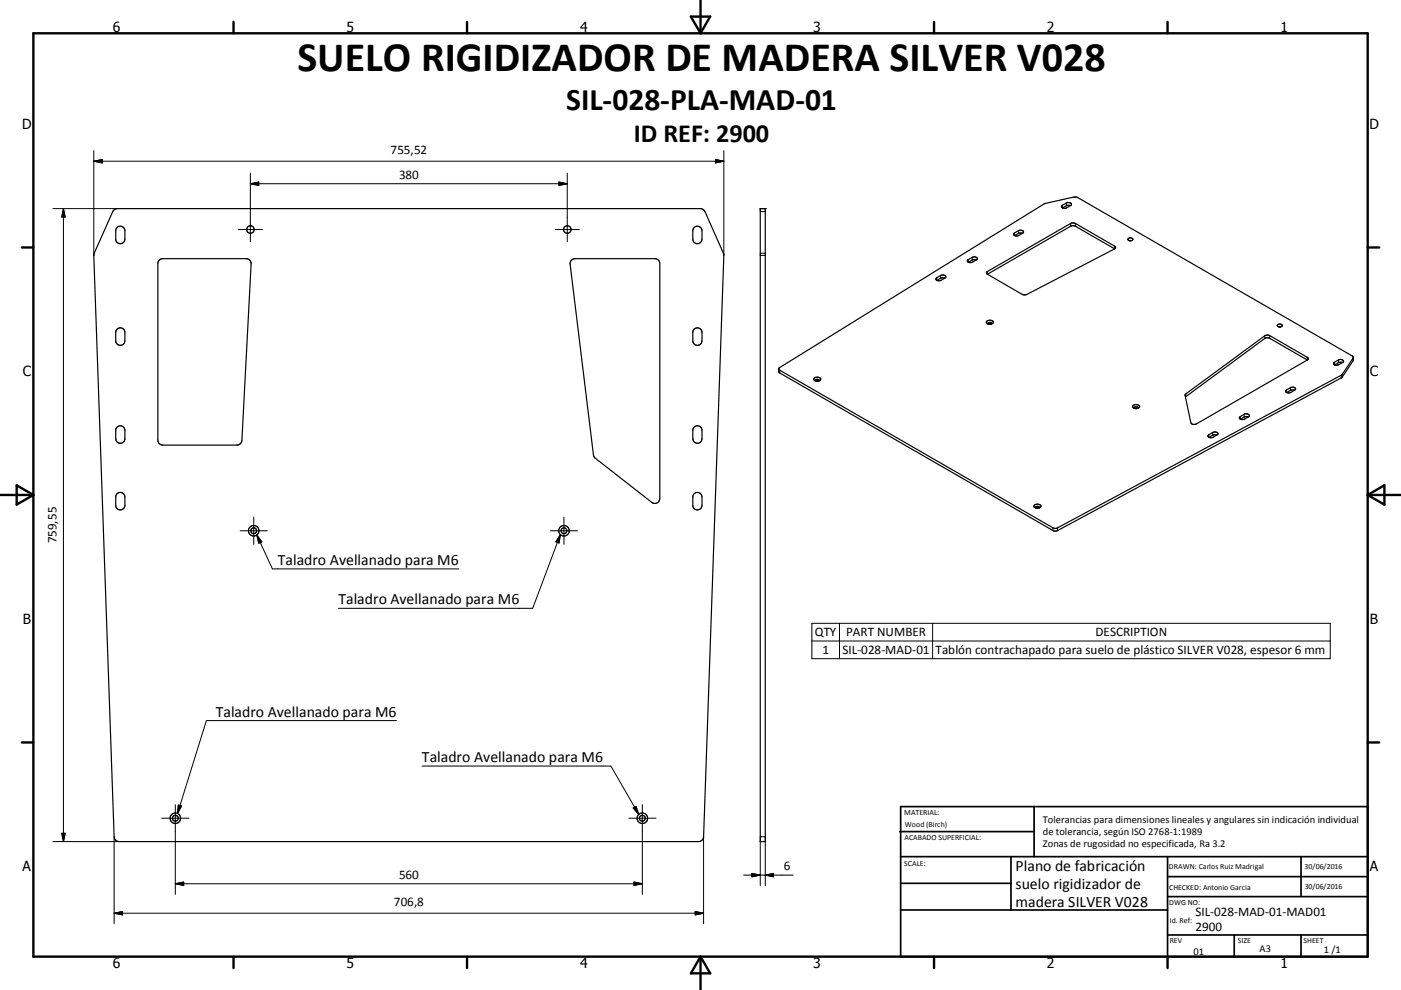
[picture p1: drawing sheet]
<svg xmlns="http://www.w3.org/2000/svg" width="420mm" height="297mm" viewBox="0 0 420 297" stroke-linecap="round" stroke-linejoin="round" font-family="sans-serif">
<g fill="none" stroke="#000" stroke-width=".36">
<path d="M34.1 63l1.1-.4h174.8l1 .4 6 13.6-6.1 174.4a1.53 1.53 0 0 1-1.5 1.5h-173.7a1.52 1.52 0 0 1-1.5-1.5l-6.1-174.4zM35.2 68.2a1.37 1.37 0 0 1 1.4-.2 1.37 1.37 0 0 1 .8 1.2v2.5a1.37 1.37 0 0 1-1.3 1.4 1.37 1.37 0 0 1-1.4-1.4v-2.8zM47.8 78l1-.4h25a1.47 1.47 0 0 1 1.5 1.6l-2.8 52.9a1.52 1.52 0 0 1-1.5 1.4h-22.2a1.52 1.52 0 0 1-1.5-1.5v-52.9zM171.4 78l1-.4h23.9a1.47 1.47 0 0 1 1.5 1.5v70.4a1.49 1.49 0 0 1-.8 1.4 1.49 1.49 0 0 1-1.6-.2l-16.9-13.2-.5-.7-7.1-57.5 .1-.6zM208.2 68.2a1.37 1.37 0 0 1 1.4-.2 1.37 1.37 0 0 1 .9 1.2v2.5a1.37 1.37 0 0 1-1.4 1.4 1.37 1.37 0 0 1-1.4-1.4v-2.8zM227.9 62.6h1.5v189.9h-1.5zM290 78.1l1.5-.9a.81 .81 0 0 1 .9-.2 .81 .81 0 0 1 .5 .9l-1.3 .7a.96 .96 0 0 1-1.6-.5zM292.7 78h-1.1l-1.3 .7M303.9 70.1l1.4-.9a.96 .96 0 0 1 1.5 .6l-1.4 .8a1.02 1.02 0 0 1-1.5-.4zM306.5 70h-1l-1.3 .7M318.4 61.7l1.5-.9a.77 .77 0 0 1 .9 0 .77 .77 0 0 1 .3 .8l-1.3 .8a.96 .96 0 0 1-1.5-.6zM320.9 61.7l-1-.1-1.3 .8"/>
<path d="M334.1 74.7l.4-.5-.3-.4-11.8-6.8-1-.1-25.4 14.6-.3 .3 .3 .5M334.1 74.7l-26.6 13.7-1-.1-10.5-6M334.2 74.7l-12-6.9-.8-.1-25.4 14.6M338.2 71.6a.71 .71 0 0 1 .8-.3 .71 .71 0 0 1 .5 .7 .73 .73 0 0 1-.8 .3 .73 .73 0 0 1-.5-.7zM338.6 72.2h.5M35.2 98.7a1.37 1.37 0 0 1 1.4-.2 1.37 1.37 0 0 1 .8 1.2v2.5a1.37 1.37 0 0 1-1.3 1.4 1.37 1.37 0 0 1-1.4-1.4v-2.8zM208 98.9a1.38 1.38 0 0 1 1.5-.5 1.38 1.38 0 0 1 1 1.3v2.5a1.37 1.37 0 0 1-1.4 1.4 1.37 1.37 0 0 1-1.4-1.4v-2.5zM280.7 83.4l1.3-.7a.83 .83 0 0 1 1-.2 .83 .83 0 0 1 .5 .8l-.2 .1a2.55 2.55 0 0 1-2 .8 .53 .53 0 0 1-.6-.1 .53 .53 0 0 1 0-.7zM283.3 83.4h-1.1l-1.3 .7M295.8 96.4a1.19 1.19 0 0 1 2 .4 1.15 1.15 0 0 1-1.1 .5 1.15 1.15 0 0 1-1-.8zM296.2 97.2a.52 .52 0 0 1 .6-.5 .52 .52 0 0 1 .5 .5M296.4 97.2h.8"/>
<path d="M383.1 97.4a.68 .68 0 0 1 .8-.2 .68 .68 0 0 1 .4 .7 .65 .65 0 0 1-.8 .3 .65 .65 0 0 1-.4-.8zM383.4 98.1h.5M233.6 110.4l79.5-49.3 9.1-2 .8 .1 82.4 47.6 .3 .4v1l-3.4 5.1-85.8 46-.8-.1-82.1-47.4-.1-.3zM244.1 113.5a1.2 1.2 0 0 1 1.9 .4 1.12 1.12 0 0 1-1.1 .5 1.12 1.12 0 0 1-.9-.8zM244.5 114.3a.52 .52 0 0 1 .5-.5 .52 .52 0 0 1 .5 .5M244.6 114.3h.8M355.4 118.3l24.2-17.7 1.1 .1 11.5 6.8-.3 .5-33.3 19.3a1.24 1.24 0 0 1-1.6-.5zM385.5 117.2l1.4-.9a.81 .81 0 0 1 .9-.2 .81 .81 0 0 1 .5 .8l-1.3 .8a.96 .96 0 0 1-1.5-.5zM388.1 117.1l-1-.1-1.3 .8M391.9 108l-11.2-6.5-1.1-.1-24.2 17.7M399.9 108.8l1.4-.8a.81 .81 0 0 1 .9-.2 .81 .81 0 0 1 .5 .9l-1.3 .7a.94 .94 0 0 1-1.6-.5zM402.5 108.8l-1.1-.1-1.3 .8"/>
<path d="M405.7 107.3l-3.6 5.3-85.6 45.9-.8-.2-82.2-47.6M35.2 128.1a1.36 1.36 0 0 1 1.4-.3 1.36 1.36 0 0 1 .8 1.3v2.5a1.37 1.37 0 0 1-1.3 1.4 1.37 1.37 0 0 1-1.4-1.4v-2.8zM208.2 128.1a1.36 1.36 0 0 1 1.5-.3 1.36 1.36 0 0 1 .8 1.3v2.5a1.37 1.37 0 0 1-1.4 1.4 1.37 1.37 0 0 1-1.4-1.4v-2.8zM339.7 121.7a1.2 1.2 0 0 1 1.9 .4 1.14 1.14 0 0 1-1.1 .5 1.14 1.14 0 0 1-.9-.8zM340.1 122.5a.52 .52 0 0 1 .5-.5 .52 .52 0 0 1 .5 .5M340.2 122.6h.8M362.3 130.5l1.3-.8a.83 .83 0 0 1 1-.2 .83 .83 0 0 1 .4 .9l-1.3 .8a.82 .82 0 0 1-.9 .2 .82 .82 0 0 1-.5-.9zM364.8 130.5h-1l-1.3 .7M371.7 125.1l.1-.1a2.56 2.56 0 0 1 2-.8 .51 .51 0 0 1 .7 .2 .51 .51 0 0 1-.2 .6l-1.2 .7a.96 .96 0 0 1-1.5-.5zM374.3 125.1l-1.1-.1-1.3 .8M35.2 148.1a1.37 1.37 0 0 1 1.4-.2 1.37 1.37 0 0 1 .8 1.2v2.5a1.37 1.37 0 0 1-1.3 1.4 1.37 1.37 0 0 1-1.4-1.4v-2.8zM208.2 148.1a1.37 1.37 0 0 1 1.4-.2 1.37 1.37 0 0 1 .9 1.2v2.5a1.37 1.37 0 0 1-1.4 1.4 1.37 1.37 0 0 1-1.4-1.4v-2.8z"/>
<path d="M310.1 151.6a1.23 1.23 0 0 1 2 .4 1.25 1.25 0 0 1-2.1-.2zM310.5 152.4a.54 .54 0 0 1 .5-.5 .54 .54 0 0 1 .6 .5M310.6 152.4h.8"/>
<circle cx="75.1" cy="68.9" r="1.13"/>
<circle cx="170.1" cy="68.9" r="1.13"/>
<circle cx="76.1" cy="159.2" r="1.57"/>
<circle cx="76.1" cy="159.2" r=".88"/>
<circle cx="169.1" cy="159.2" r=".87"/>
<circle cx="169.1" cy="159.2" r="1.57"/>
<circle cx="52.6" cy="245.5" r=".88"/>
<circle cx="52.6" cy="245.5" r="1.58"/>
<circle cx="192.6" cy="245.5" r="1.58"/>
<circle cx="192.6" cy="245.5" r=".88"/>
</g>
<g fill="none" stroke="#000" stroke-width=".3">
<path d="M28.1 48.4h188.9M28.1 48.4l2.5-.5v1zM28.1 45.2v31.4M75.1 51.9v20.6M75.1 55.1h95M75.1 55.1l2.5-.5v1zM167.6 54.6l2.5 .5-2.5 .5zM170.1 51.9v20.6M214.5 47.9l2.5 .5-2.5 .5zM217 45.2v31.4M15.8 62.6h19.4M19 62.6v189.9"/>
<path d="M19 62.6l.5 2.5h-1zM71.5 68.9h7.2M166.5 68.9h7.2M227.9 76.6h1.5M227.9 76h1.5M227.9 63.5h1.5M227.9 62.6h1.5M290.3 77.9v.7M291.5 77.2v.8M304.1 69.9v.7M305.3 69.2v.8M318.5 61.6v.8"/>
<path d="M319.7 60.9v.8M321 67v.9M322.4 67v.9M334.2 73.8v.9M280.8 83.3v.8M282 82.7v.8M296 81.5v.8M233.8 111.1v.8M355.5 118.2v.8M379.2 100.7v.9M380.7 100.7v.8M385.7 117v.7"/>
<path d="M386.9 116.3v.8M391.9 107.2v.8M400.1 108.7v.7M401.3 108v.8M402.1 112.6v.8M402.4 112.3v.9M405.7 107.4v.8M362.4 130.4v.8M363.6 129.7v.9M371.8 125v.7M373 124.3v.8M72 159.2h8.1"/>
<path d="M76.1 155.2v8.1M165 159.2h8.1M169.1 155.2v8.1M315.7 158.3v.9M317 158.4v.8M77 160.5l4.7 10.2h55.8M77 160.5l1.5 2.1-.9 .4zM168 160.4l-8.3 22.1h-58.2M168 160.4l-.4 2.5-.9-.4zM243.4 187h155.4v10.6h-155.4zM243.4 192.3h155.4M251.7 187v10.6"/>
<path d="M279.6 187v10.6M118.9 216.2h-57l-8.7 27.9M126.5 229.8h56.6l8.4 14.5M15.8 252.5h19.9M18.5 250h1l-.5 2.5zM34.2 251v26.2M48.5 245.5h8.1M52.6 241.4v26.9M53.5 241.5l.9 .3-1.2 2.3zM188.5 245.5h8.2M189.8 242.4l.9-.5 .8 2.4zM192.6 241.4v26.9"/>
<path d="M210.9 251v26.2M227.9 251h1.5M227.9 252.5v13.2M229.4 252.5v13.2M34.2 274h176.7M34.2 274l2.5-.5v1zM52.6 265.1h140M52.6 265.1l2.5-.5v1zM190.1 264.6l2.5 .5-2.5 .5zM208.4 273.5l2.5 .5-2.5 .5zM222.9 262.5h14.9M225.4 262l2.5 .5-2.5 .6z"/>
<path d="M229.4 262.5l2.5-.5v1.1z"/>
</g>
<g fill="#000">
<circle cx="227.9" cy="62.6" r=".18"/>
<circle cx="229.4" cy="62.6" r=".18"/>
</g>
<g fill="none" stroke="#000" stroke-width=".71">
<path d="M10 10h400v277h-400zM70 6.6v3.4M140 6.6v3.4M207.1 5h5.8l-2.9 5zM210 0v10M280 6.6v3.4M350 6.6v3.4M6.6 74.2h3.4M410 74.2h3.5M0 148.5h10M5 145.6l5 2.9-5 2.9zM410 148.5h10.1"/>
<path d="M410 148.5l5.1-2.9v5.8zM6.6 222.7h3.4M410 222.7h3.5M70 287v3.4M140 287v3.4M210 287v10M210 287l2.9 5h-5.8zM280 287v3.4M350 287v3.4"/>
</g>
<g fill="none" stroke="#000" stroke-width=".51">
<path d="M269.7 249.5h40.3M270 242h140v45h-140zM270 257h140M303.1 257v16M310 242v15M350 257v30M390.1 257v12M270 265h33.1M270 273h80M350 269h60M350 263h60M350 280.5h60"/>
<path d="M370 280.5v6.5M390.1 280.5v6.5"/>
</g>
<g fill="#000" stroke="#000" stroke-width=".3">
<path d="M28.1 48.4l2.5-.5v1zM75.1 55.1l2.5-.5v1zM167.6 54.6l2.5 .5-2.5 .5zM214.5 47.9l2.5 .5-2.5 .5zM19 62.6l.5 2.5h-1zM77 160.5l1.5 2.1-.9 .4zM168 160.4l-.4 2.5-.9-.4zM18.5 250h1l-.5 2.5zM53.5 241.5l.9 .3-1.2 2.3zM189.8 242.4l.9-.5 .8 2.4zM34.2 274l2.5-.5v1zM52.6 265.1l2.5-.5v1z"/>
<path d="M190.1 264.6l2.5 .5-2.5 .5zM208.4 273.5l2.5 .5-2.5 .5zM225.4 262l2.5 .5-2.5 .6zM229.4 262.5l2.5-.5v1.1z"/>
</g>
<text font-size="12.6" x="89.2" y="21.3">SUELO RIGIDIZADOR DE MADERA SILVER V028</text>
<text font-size="9.4" x="169.8" y="33.1">SIL-028-PLA-MAD-01</text>
<text font-size="7.9" x="190" y="42.6">ID REF: 2900</text>
<g font-size="4.7">
<text x="83.3" y="169.5">Taladro Avellanado para M6</text>
<text x="101.5" y="181.4">Taladro Avellanado para M6</text>
<text x="64.7" y="215">Taladro Avellanado para M6</text>
<text x="126.5" y="228.7">Taladro Avellanado para M6</text>
<text x="304.5" y="261.2">Plano de fabricación</text>
<text x="304.5" y="266.6">suelo rigidizador de</text>
<text x="304.5" y="272">madera SILVER V028</text>
</g>
<g font-size="4.2">
<text x="33.9" y="9.6">6</text>
<text x="103.9" y="9.6">5</text>
<text x="173.9" y="9.6">4</text>
<text x="243.8" y="9.6">3</text>
<text x="313.9" y="9.6">2</text>
<text x="383.9" y="9.6">1</text>
<text x="6.7" y="38.7">D</text>
<text x="410.5" y="38.7">D</text>
<text x="6.9" y="112.9">C</text>
<text x="410.7" y="112.9">C</text>
<text x="6.9" y="187.1">B</text>
<text x="410.7" y="187.1">B</text>
<text x="6.8" y="261.4">A</text>
<text x="410.7" y="261.4">A</text>
<text x="33.9" y="290.4">6</text>
<text x="103.9" y="290.4">5</text>
<text x="173.9" y="290.4">4</text>
<text x="243.8" y="290.4">3</text>
<text x="313.9" y="290.4">2</text>
<text x="383.9" y="290.4">1</text>
</g>
<g font-size="3.9">
<text x="117.1" y="46.3">755,52</text>
<text x="119.6" y="53.6">380</text>
<text x="16.9" y="163" transform="rotate(-90 16.9 163)">759,55</text>
<text x="244.3" y="190.9">QTY</text>
<text x="253.7" y="190.9">PART NUMBER</text>
<text x="328.4" y="190.9">DESCRIPTION</text>
<text x="246.5" y="196.3">1</text>
<text x="252.6" y="196.3">SIL-028-MAD-01</text>
<text x="280.5" y="196.3">Tablón contrachapado para suelo de plástico SILVER V028, espesor 6 mm</text>
<text x="119.6" y="263.6">560</text>
<text x="235" y="260.9">6</text>
<text x="118.1" y="271.9">706,8</text>
<text x="358.4" y="274.9">SIL-028-MAD-01-MAD01</text>
<text x="358.4" y="279.4">2900</text>
</g>
<g font-size="3.1">
<text x="312.7" y="246.8">Tolerancias para dimensiones lineales y angulares sin indicación individual</text>
<text x="312.7" y="250.4">de tolerancia, según ISO 2768-1:1989</text>
<text x="312.7" y="254">Zonas de rugosidad no especificada, Ra 3.2</text>
<text x="357.8" y="286.5">01</text>
<text x="377.6" y="285.6">A3</text>
<text x="396.9" y="285.9">1 /1</text>
</g>
<g font-size="2.4">
<text x="271.1" y="244.4">MATERIAL:</text>
<text x="271.2" y="252">ACABADO SUPERFICIAL:</text>
<text x="271.3" y="248">Wood (Birch)</text>
<text x="271.1" y="259.7">SCALE:</text>
<text x="350.4" y="260.8">DRAWN: Carlos Ruiz Madrigal</text>
<text x="391.1" y="260.6">30/06/2016</text>
<text x="350.5" y="267">CHECKED: Antonio Garcia</text>
<text x="391.2" y="266.7">30/06/2016</text>
<text x="350.5" y="271.4">DWG NO:</text>
<text x="350.7" y="276.9">Id. Ref:</text>
<text x="350.7" y="282.8">REV</text>
<text x="371.1" y="282.9">SIZE</text>
<text x="390.8" y="283">SHEET</text>
</g>
</svg>
